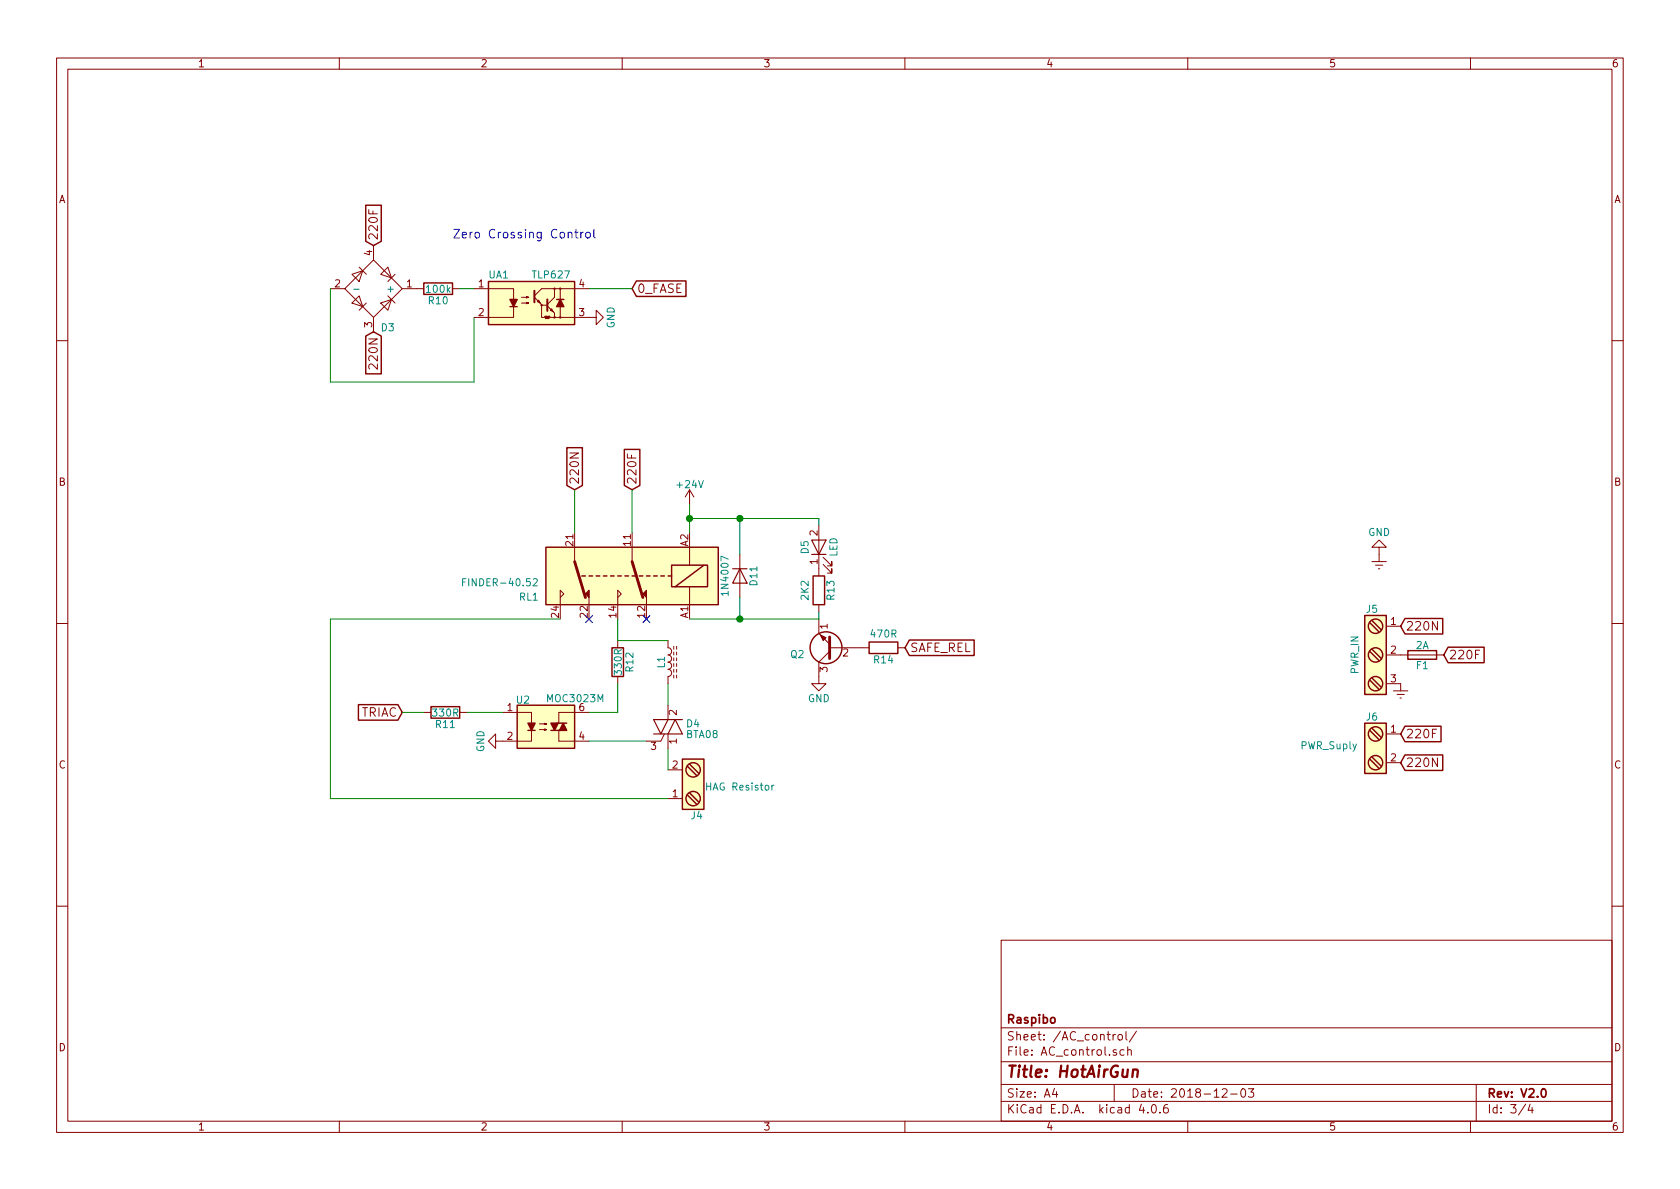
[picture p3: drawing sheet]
EESchema Schematic File Version 2
LIBS:HotAirGun-rescue
LIBS:74xx
LIBS:ac-dc
LIBS:adc-dac
LIBS:Altera
LIBS:analog_devices
LIBS:analog_switches
LIBS:atmel
LIBS:audio
LIBS:Battery_Management
LIBS:bbd
LIBS:Bosch
LIBS:brooktre
LIBS:cmos4000
LIBS:conn
LIBS:Connector
LIBS:contrib
LIBS:cypress
LIBS:dc-dc
LIBS:Decawave
LIBS:device
LIBS:digital-audio
LIBS:Diode
LIBS:Display
LIBS:driver_gate
LIBS:dsp
LIBS:DSP_Microchip_DSPIC33
LIBS:elec-unifil
LIBS:ESD_Protection
LIBS:Espressif
LIBS:FPGA_Actel
LIBS:ftdi
LIBS:gennum
LIBS:Graphic
LIBS:hc11
LIBS:infineon
LIBS:intel
LIBS:interface
LIBS:intersil
LIBS:ir
LIBS:Lattice
LIBS:LED
LIBS:LEM
LIBS:linear
LIBS:Logic_74xgxx
LIBS:Logic_74xx
LIBS:Logic_CMOS_4000
LIBS:Logic_CMOS_IEEE
LIBS:logic_programmable
LIBS:Logic_TTL_IEEE
LIBS:maxim
LIBS:MCU_Microchip_PIC10
LIBS:MCU_Microchip_PIC12
LIBS:MCU_Microchip_PIC16
LIBS:MCU_Microchip_PIC18
LIBS:MCU_Microchip_PIC24
LIBS:MCU_Microchip_PIC32
LIBS:MCU_NXP_Kinetis
LIBS:MCU_NXP_LPC
LIBS:MCU_NXP_S08
LIBS:MCU_Parallax
LIBS:MCU_ST_STM8
LIBS:MCU_ST_STM32
LIBS:MCU_Texas_MSP430
LIBS:Mechanical
LIBS:memory
LIBS:microchip
LIBS:microcontrollers
LIBS:modules
LIBS:Motor
LIBS:motor_drivers
LIBS:motorola
LIBS:Msystem
LIBS:nordicsemi
LIBS:nxp
LIBS:onsemi
LIBS:opto
LIBS:Oscillators
LIBS:philips
LIBS:power
LIBS:Power_Management
LIBS:powerint
LIBS:pspice
LIBS:references
LIBS:regul
LIBS:Relay
LIBS:relays
LIBS:RF_Bluetooth
LIBS:rfcom
LIBS:RFSolutions
LIBS:Sensor_Current
LIBS:Sensor_Humidity
LIBS:sensors
LIBS:silabs
LIBS:siliconi
LIBS:supertex
LIBS:Switch
LIBS:switches
LIBS:texas
LIBS:Transformer
LIBS:Transistor
LIBS:transistors
LIBS:triac_thyristor
LIBS:Valve
LIBS:valves
LIBS:video
LIBS:wiznet
LIBS:Worldsemi
LIBS:Xicor
LIBS:xilinx
LIBS:zetex
LIBS:Zilog
LIBS:arduino
LIBS:HotAirGun-cache
EELAYER 25 0
EELAYER END
$Descr A4 11693 8268
encoding utf-8
Sheet 3 4
Title "HotAirGun"
Date "2018-12-03"
Rev "V2.0"
Comp "Raspibo"
Comment1 ""
Comment2 ""
Comment3 ""
Comment4 ""
$EndDescr
Text GLabel 4400 3400 1    60   Input ~ 0
220F
$Comp
L R R12
U 1 1
P 4300 4600
F 0 "R12" V 4380 4600 50  0000 C CNN
F 1 "330R" V 4300 4600 50  0000 C CNN
F 2 "Discret:R3" V 4230 4600 50  0001 C CNN
F 3 "" H 4300 4600 50  0000 C CNN
	1    4300 4600
	1    0    0    -1  
$EndComp
Text Notes 3150 1650 0    60   ~ 0
Zero Crossing Control
$Comp
L Fuse F1
U 1 1
P 9900 4550
F 0 "F1" V 9970 4550 50  0000 C CNN
F 1 "2A" V 9830 4550 50  0000 C CNN
F 2 "Fuse_Holders_and_Fuses:Fuseholder5x20_horiz_open_Schurter_0031_8201" H 9900 4550 50  0001 C CNN
F 3 "" H 9900 4550 50  0000 C CNN
	1    9900 4550
	0    1    1    0   
$EndComp
$Comp
L MOC3023M-RESCUE-HotAirGun U2
U 1 1
P 3800 5050
F 0 "U2" H 3590 5240 50  0000 L CNN
F 1 "MOC3023M" H 3800 5250 50  0000 L CNN
F 2 "Housings_DIP:DIP-6_W7.62mm" H 3600 4850 50  0001 L CIN
F 3 "" H 3775 5050 50  0000 L CNN
	1    3800 5050
	1    0    0    -1  
$EndComp
Wire Wire Line
	4300 4450 4650 4450
Wire Wire Line
	4300 4450 4300 4300
Text GLabel 4000 3400 1    60   Input ~ 0
220N
Wire Wire Line
	4650 4750 4650 4900
Wire Wire Line
	4300 4750 4300 4950
Wire Wire Line
	4300 4950 4100 4950
Wire Wire Line
	4100 5150 4500 5150
$Comp
L L_Core_Ferrite L1
U 1 1
P 4650 4600
F 0 "L1" V 4600 4600 50  0000 C CNN
F 1 "L_Core_Ferrite" V 4760 4600 50  0001 C CNN
F 2 "Choke_SMD:Choke_SMD_PISR_Handsoldering_FASTRON" H 4650 4600 50  0001 C CNN
F 3 "" H 4650 4600 50  0000 C CNN
	1    4650 4600
	1    0    0    -1  
$EndComp
$Comp
L Screw_Terminal_1x02 J4
U 1 1
P 4850 5450
F 0 "J4" H 4850 5700 50  0000 C TNN
F 1 "HAG Resistor" H 4550 5500 50  0000 C TNN
F 2 "Connectors_Phoenix:PhoenixContact_MSTBVA-G_02x5.08mm_Vertical" H 4850 5225 50  0001 C CNN
F 3 "" H 4825 5450 50  0001 C CNN
	1    4850 5450
	-1   0    0    1   
$EndComp
Wire Wire Line
	4650 5200 4650 5350
$Comp
L R R11
U 1 1
P 3100 4950
F 0 "R11" V 3180 4950 50  0000 C CNN
F 1 "330R" V 3100 4950 50  0000 C CNN
F 2 "Resistors_ThroughHole:Resistor_Horizontal_RM7mm" V 3030 4950 50  0001 C CNN
F 3 "" H 3100 4950 50  0000 C CNN
	1    3100 4950
	0    1    1    0   
$EndComp
Wire Wire Line
	3250 4950 3500 4950
Text GLabel 6300 4500 2    60   Input ~ 0
SAFE_REL
Text GLabel 2800 4950 0    60   Input ~ 0
TRIAC
$Comp
L GND #PWR01
U 1 1
P 3500 5150
F 0 "#PWR01" H 3500 4900 50  0001 C CNN
F 1 "GND" H 3500 5000 50  0000 C CNN
F 2 "" H 3500 5150 50  0000 C CNN
F 3 "" H 3500 5150 50  0000 C CNN
	1    3500 5150
	0    1    1    0   
$EndComp
Wire Wire Line
	2800 4950 2950 4950
Wire Wire Line
	4800 3500 4800 3700
Wire Wire Line
	5700 3600 5700 3650
Connection ~ 4800 3600
$Comp
L LED D5
U 1 1
P 5700 3800
F 0 "D5" H 5700 3900 50  0000 C CNN
F 1 "LED" H 5700 3700 50  0000 C CNN
F 2 "LEDs:LED-3MM" H 5700 3800 50  0001 C CNN
F 3 "" H 5700 3800 50  0000 C CNN
	1    5700 3800
	0    -1   -1   0   
$EndComp
$Comp
L R R13
U 1 1
P 5700 4100
F 0 "R13" V 5780 4100 50  0000 C CNN
F 1 "2K2" V 5600 4100 50  0000 C CNN
F 2 "Resistors_SMD:R_0603_HandSoldering" V 5630 4100 50  0001 C CNN
F 3 "" H 5700 4100 50  0000 C CNN
	1    5700 4100
	1    0    0    -1  
$EndComp
Wire Wire Line
	5700 4250 5700 4300
$Comp
L Q_NPN_EBC Q2
U 1 1
P 5800 4500
F 0 "Q2" H 6000 4550 50  0000 L CNN
F 1 "Q_PNP_CBE" H 6000 4450 50  0001 L CNN
F 2 "TO_SOT_Packages_THT:TO-92_Rugged" H 6000 4600 50  0001 C CNN
F 3 "" H 5800 4500 50  0000 C CNN
	1    5800 4500
	-1   0    0    1   
$EndComp
$Comp
L R R14
U 1 1
P 6150 4500
F 0 "R14" V 6230 4500 50  0000 C CNN
F 1 "470R" V 6050 4500 50  0000 C CNN
F 2 "Resistors_SMD:R_0603_HandSoldering" V 6080 4500 50  0001 C CNN
F 3 "" H 6150 4500 50  0000 C CNN
	1    6150 4500
	0    1    1    0   
$EndComp
$Comp
L GND #PWR02
U 1 1
P 5700 4700
F 0 "#PWR02" H 5700 4450 50  0001 C CNN
F 1 "GND" H 5700 4550 50  0000 C CNN
F 2 "" H 5700 4700 50  0000 C CNN
F 3 "" H 5700 4700 50  0000 C CNN
	1    5700 4700
	1    0    0    -1  
$EndComp
$Comp
L FINDER-40.52 RL1
U 1 1
P 4600 4000
F 0 "RL1" H 5450 4150 50  0000 L CNN
F 1 "FINDER-40.52" H 5450 4050 50  0000 L CNN
F 2 "Msystem:Relay_SPDT_Schrack-RT1_RM5mm" H 4600 4000 50  0001 C CNN
F 3 "" H 4600 4000 50  0000 C CNN
	1    4600 4000
	-1   0    0    1   
$EndComp
Wire Wire Line
	4000 3400 4000 3700
Wire Wire Line
	3900 4300 2300 4300
Wire Wire Line
	2300 4300 2300 5550
Wire Wire Line
	2300 5550 4650 5550
$Comp
L +24V #PWR03
U 1 1
P 4800 3500
F 0 "#PWR03" H 4800 3350 50  0001 C CNN
F 1 "+24V" H 4800 3640 50  0000 C CNN
F 2 "" H 4800 3500 50  0001 C CNN
F 3 "" H 4800 3500 50  0001 C CNN
	1    4800 3500
	1    0    0    -1  
$EndComp
$Comp
L Screw_Terminal_1x02 J6
U 1 1
P 9550 5200
F 0 "J6" H 9550 5450 50  0000 C TNN
F 1 "PWR_Suply" H 9250 5250 50  0000 C TNN
F 2 "Connectors_Phoenix:PhoenixContact_MSTBVA-G_02x5.08mm_Vertical" H 9550 4975 50  0001 C CNN
F 3 "" H 9525 5200 50  0001 C CNN
	1    9550 5200
	1    0    0    -1  
$EndComp
Text GLabel 9750 5100 2    60   Input ~ 0
220F
Text GLabel 9750 5300 2    60   Input ~ 0
220N
Text GLabel 10050 4550 2    60   Input ~ 0
220F
Text GLabel 9750 4350 2    60   Input ~ 0
220N
Text GLabel 2600 1700 1    60   Input ~ 0
220F
Text GLabel 2600 2300 3    60   Input ~ 0
220N
$Comp
L D_Bridge_+-AA D3
U 1 1
P 2600 2000
F 0 "D3" H 2650 2275 50  0000 L CNN
F 1 "D_Bridge_+-AA" H 2650 2200 50  0001 L CNN
F 2 "Msystem:Diode_Bridge_8.5" H 2600 2000 50  0001 C CNN
F 3 "" H 2600 2000 50  0001 C CNN
	1    2600 2000
	1    0    0    1   
$EndComp
$Comp
L R R10
U 1 1
P 3050 2000
F 0 "R10" V 3130 2000 50  0000 C CNN
F 1 "100k" V 3050 2000 50  0000 C CNN
F 2 "Discret:D4" V 2980 2000 50  0001 C CNN
F 3 "" H 3050 2000 50  0001 C CNN
	1    3050 2000
	0    1    1    0   
$EndComp
Wire Wire Line
	3200 2000 3300 2000
Wire Wire Line
	2300 2000 2300 2650
Wire Wire Line
	2300 2650 3300 2650
Wire Wire Line
	3300 2650 3300 2200
Text GLabel 4400 2000 2    60   Input ~ 0
0_FASE
$Comp
L GND #PWR04
U 1 1
P 4100 2200
F 0 "#PWR04" H 4100 1950 50  0001 C CNN
F 1 "GND" H 4100 2050 50  0000 C CNN
F 2 "" H 4100 2200 50  0001 C CNN
F 3 "" H 4100 2200 50  0001 C CNN
	1    4100 2200
	0    -1   -1   0   
$EndComp
$Comp
L Screw_Terminal_1x03 J5
U 1 1
P 9550 4550
F 0 "J5" H 9550 4900 50  0000 C TNN
F 1 "PWR_IN" V 9400 4550 50  0000 C TNN
F 2 "Connectors_Phoenix:PhoenixContact_MSTBVA-G_03x5.08mm_Vertical" H 9550 4225 50  0001 C CNN
F 3 "" H 9525 4650 50  0001 C CNN
	1    9550 4550
	1    0    0    -1  
$EndComp
$Comp
L Earth #PWR05
U 1 1
P 9750 4750
F 0 "#PWR05" H 9750 4500 50  0001 C CNN
F 1 "Earth" H 9750 4600 50  0001 C CNN
F 2 "" H 9750 4750 50  0001 C CNN
F 3 "" H 9750 4750 50  0001 C CNN
	1    9750 4750
	1    0    0    -1  
$EndComp
$Comp
L Earth #PWR06
U 1 1
P 9600 3850
F 0 "#PWR06" H 9600 3600 50  0001 C CNN
F 1 "Earth" H 9600 3700 50  0001 C CNN
F 2 "" H 9600 3850 50  0001 C CNN
F 3 "" H 9600 3850 50  0001 C CNN
	1    9600 3850
	1    0    0    -1  
$EndComp
$Comp
L GND #PWR07
U 1 1
P 9600 3850
F 0 "#PWR07" H 9600 3600 50  0001 C CNN
F 1 "GND" H 9600 3700 50  0000 C CNN
F 2 "" H 9600 3850 50  0001 C CNN
F 3 "" H 9600 3850 50  0001 C CNN
	1    9600 3850
	-1   0    0    1   
$EndComp
Wire Wire Line
	4400 2000 4100 2000
$Comp
L TLP627 UA1
U 1 1
P 3700 2100
F 0 "UA1" H 3400 2300 50  0000 L CNN
F 1 "TLP627" H 3700 2300 50  0000 L CNN
F 2 "Housings_DIP:DIP-4_W7.62mm" H 3400 1900 50  0001 L CIN
F 3 "" H 3700 2100 50  0001 L CNN
	1    3700 2100
	1    0    0    -1  
$EndComp
NoConn ~ 4100 4300
NoConn ~ 4500 4300
Wire Wire Line
	4400 3400 4400 3700
$Comp
L Q_TRIAC_AAG-2 D4
U 1 1
P 4650 5050
F 0 "D4" H 4775 5075 50  0000 L CNN
F 1 "BTA08" H 4775 5000 50  0000 L CNN
F 2 "TO_SOT_Packages_THT:TO-220_Neutral123_Vertical" V 4725 5075 50  0001 C CNN
F 3 "" V 4650 5050 50  0000 C CNN
	1    4650 5050
	1    0    0    -1  
$EndComp
Wire Wire Line
	4800 3600 5700 3600
Wire Wire Line
	5700 4300 4800 4300
$Comp
L D D11
U 1 1
P 5150 4000
F 0 "D11" H 5150 4100 50  0000 C CNN
F 1 "1N4007" H 5150 3900 50  0000 C CNN
F 2 "Diodes_THT:D_DO-35_SOD27_P7.62mm_Horizontal" H 5150 4000 50  0001 C CNN
F 3 "" H 5150 4000 50  0001 C CNN
	1    5150 4000
	0    1    1    0   
$EndComp
Wire Wire Line
	5150 3850 5150 3600
Connection ~ 5150 3600
Wire Wire Line
	5150 4150 5150 4300
Connection ~ 5150 4300
$EndSCHEMATC
